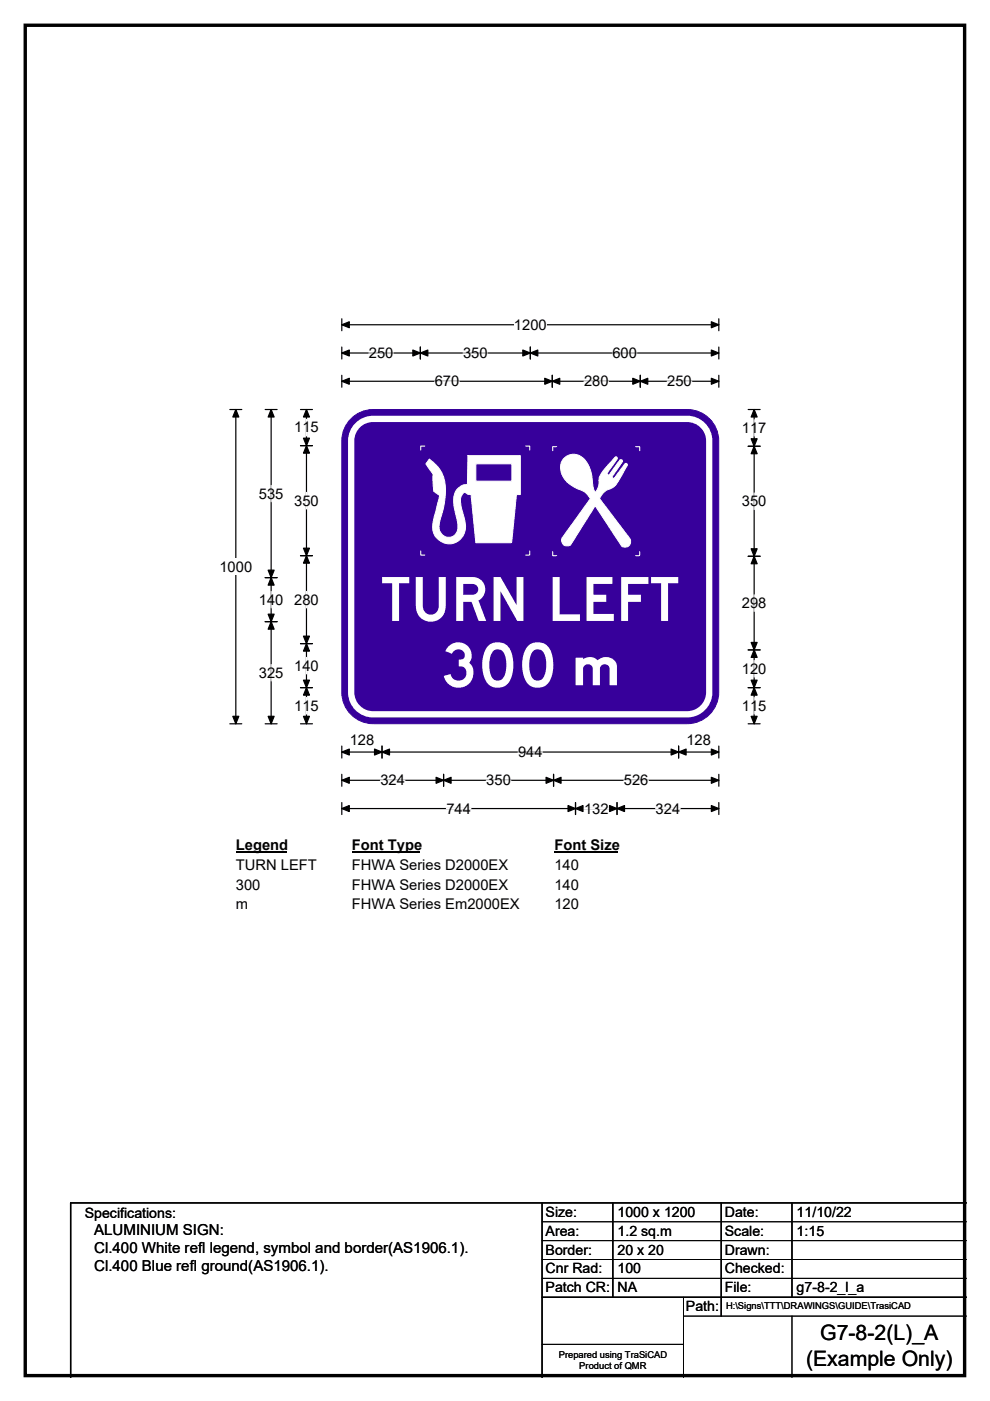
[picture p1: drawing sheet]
<svg xmlns="http://www.w3.org/2000/svg" width="210mm" height="297mm" viewBox="0 0 210 297" stroke-linecap="round" stroke-linejoin="round" font-family="sans-serif">
<path d="M5.4 5.4h199.2v286.3h-199.2z" fill="none" stroke="#000" stroke-width=".72"/>
<path d="M72.5 68.9h80M72.5 67.6v2.5M152.5 67.6v2.5" fill="none" stroke="#000" stroke-width=".25"/>
<path d="M72.5 68.9l1.6-.7v1.3zM150.9 68.2l1.6 .7-1.6 .6z" fill="#000" stroke="#000" stroke-width=".25"/>
<path d="M109 67.1h7v3.5h-7z" fill="#fff"/>
<g fill="none" stroke="#000" stroke-width=".25">
<path d="M72.5 74.8h80M72.5 73.6v2.5M72.5 79.6v2.5M89.2 73.6v2.5M112.5 73.6v2.5M117.1 79.6v2.5M135.8 79.6v2.5M152.5 73.6v2.5M152.5 79.6v2.5M48.7 86.8h2.6M50 86.8v66.7M72.5 80.8h80"/>
<path d="M48.7 153.5h2.6M72.5 158.2v2.5M72.5 159.4h80M81 158.2v2.5M143.9 158.2v2.5M152.5 158.2v2.5M72.5 164.2v2.5M72.5 170.2v2.5M72.5 165.4h80M72.5 171.4h80M94.1 164.2v2.5M117.4 164.2v2.5"/>
<path d="M122.1 170.2v2.5M130.9 170.2v2.5M152.5 164.2v2.5M152.5 170.2v2.5"/>
</g>
<g fill="#000" stroke="#000" stroke-width=".25">
<path d="M72.5 74.8l1.6-.6v1.3zM89.2 74.8l1.5-.6v1.3zM87.6 74.2l1.6 .6-1.6 .7zM110.9 74.2l1.6 .6-1.6 .7zM112.5 74.8l1.6-.6v1.3zM150.9 74.2l1.6 .6-1.6 .7zM50 86.8l.7 1.6h-1.3zM72.5 80.8l1.6-.6v1.3zM117.1 80.8l1.6-.6v1.3zM115.5 80.2l1.6 .6-1.6 .7zM134.2 80.2l1.6 .6-1.6 .7zM135.8 80.8l1.6-.6v1.3z"/>
<path d="M150.9 80.2l1.6 .6-1.6 .7zM49.4 151.9h1.3l-.7 1.6zM72.5 159.4l1.6-.6v1.3zM81 159.4l1.6-.6v1.3zM79.4 158.8l1.6 .6-1.6 .7zM142.3 158.8l1.6 .6-1.6 .7zM143.9 159.4l1.6-.6v1.3zM150.9 158.8l1.6 .6-1.6 .7zM72.5 165.4l1.6-.6v1.3zM72.5 171.4l1.6-.6v1.3zM94.1 165.4l1.6-.6v1.3zM92.5 164.8l1.6 .6-1.6 .7z"/>
<path d="M115.8 164.8l1.6 .6-1.6 .7zM117.4 165.4l1.6-.6v1.3zM122.1 171.4l1.6-.6v1.3zM120.5 170.8l1.6 .6-1.6 .7zM129.3 170.8l1.6 .6-1.6 .7zM130.9 171.4l1.6-.6v1.3zM150.9 164.8l1.6 .6-1.6 .7zM150.9 170.8l1.6 .6-1.6 .7z"/>
</g>
<g fill="none" stroke="#fff" stroke-width=".25">
<path d="M78.2 74.8h5.2M98.2 74.8h5.2M129.9 74.8h5.2M92.2 80.8h5.2M123.9 80.8h5.2M141.5 80.8h5.2M109.9 159.4h5.2M80.7 165.4h5.2M94.7 171.4h5.2M103.1 165.4h5.3M123.9 171.4h5.2M132.3 165.4h5.2"/>
<path d="M139.1 171.4h5.2"/>
</g>
<path d="M46.5 118.4h7v3.5h-7z" fill="#fff"/>
<g fill="none" stroke="#000" stroke-width=".25">
<path d="M56.2 86.8h2.6M57.5 86.8v66.7M63.7 86.8h2.6M63.7 94.5h2.6M65 86.8v66.7M158.7 86.8h2.5M158.7 94.6h2.5M160 86.8v66.7M63.7 117.8h2.6M158.7 117.9h2.5M56.2 122.5h2.6M56.2 131.8h2.6"/>
<path d="M63.7 136.5h2.6M158.7 137.8h2.5M56.2 153.5h2.6M63.7 153.5h2.6M63.7 145.8h2.6M158.7 153.5h2.5M158.7 145.8h2.5"/>
</g>
<g fill="#000" stroke="#000" stroke-width=".25">
<path d="M57.5 86.8l.6 1.6h-1.2zM65 94.5l.6 1.6h-1.2zM65 86.8l.6 1.6h-1.2zM64.4 92.9h1.2l-.6 1.6zM160 94.6l.6 1.6h-1.3zM160 86.8l.6 1.6h-1.3zM159.3 93h1.3l-.6 1.6zM64.4 116.2h1.2l-.6 1.6zM65 117.8l.6 1.6h-1.2zM159.3 116.4h1.3l-.6 1.5zM160 117.9l.6 1.6h-1.3zM57.5 122.5l.6 1.6h-1.2z"/>
<path d="M56.9 130.2h1.2l-.6 1.6zM56.9 120.9h1.2l-.6 1.6zM57.5 131.8l.6 1.6h-1.2zM64.4 134.9h1.2l-.6 1.6zM65 136.5l.6 1.5h-1.2zM159.3 136.2h1.3l-.6 1.6zM160 137.8l.6 1.6h-1.3zM56.9 151.9h1.2l-.6 1.6zM64.4 144.2h1.2l-.6 1.6zM65 145.8l.6 1.6h-1.2zM64.4 151.9h1.2l-.6 1.6zM159.3 144.2h1.3l-.6 1.6z"/>
<path d="M160 145.8l.6 1.6h-1.3zM159.3 151.9h1.3l-.6 1.6z"/>
</g>
<g fill="none" stroke="#fff" stroke-width=".25">
<path d="M65 88.9v3.5M160 89v3.5M57.5 102.9v3.5M65 104.4v3.5M160 104.5v3.5M57.5 125.4v3.5M65 125.4v3.5M65 139.4v3.5M160 126.1v3.5M57.5 140.9v3.5M65 147.9v3.5M160 140v3.6"/>
<path d="M160 147.9v3.5"/>
</g>
<path d="M50 177.4h10.8v3.5h-10.8z" fill="#fff"/>
<path d="M50 180.7h10.8" fill="none" stroke="#000" stroke-width=".32"/>
<path d="M74.6 177.4h14.4v3.5h-14.4z" fill="#fff"/>
<path d="M74.6 180.7h14.4" fill="none" stroke="#000" stroke-width=".32"/>
<path d="M117.6 177.4h13.5v3.5h-13.5z" fill="#fff"/>
<path d="M117.6 180.7h13.5" fill="none" stroke="#000" stroke-width=".32"/>
<g fill="#fff">
<path d="M50 181.6h17.1v3.5h-17.1z"/>
<path d="M74.6 181.6h33.1v3.5h-33.1z"/>
<path d="M117.6 181.6h5.2v3.5h-5.2z"/>
<path d="M50 185.8h5.2v3.5h-5.2z"/>
<path d="M74.6 185.8h33.1v3.5h-33.1z"/>
<path d="M117.6 185.8h5.2v3.5h-5.2z"/>
<path d="M50 190h2.6v3.5h-2.6z"/>
<path d="M74.6 190h35.5v3.5h-35.5z"/>
<path d="M117.6 190h5.2v3.5h-5.2z"/>
</g>
<path d="M74.8 88.5a6.6 6.6 0 0 1 4.3-1.7h66.7a6.7 6.7 0 0 1 6.6 6.7v53.3a6.7 6.7 0 0 1-6.6 6.6h-66.7a6.7 6.7 0 0 1-6.6-6.6v-53.3a6.6 6.6 0 0 1 2.3-5z" fill-rule="evenodd" fill="#37009b" stroke="#37009b" stroke-width=".21"/>
<path d="M75.6 90.5a4.6 4.6 0 0 1 3.5-1.7h66.7a4.7 4.7 0 0 1 4.6 4.7v53.3a4.7 4.7 0 0 1-4.6 4.6h-66.7a4.7 4.7 0 0 1-4.6-4.6v-53.3a4.6 4.6 0 0 1 1.1-3z" fill="none" stroke="#fff" stroke-width="1.3"/>
<path d="M91.1 97.3a7.7 7.7 0 0 1 3.3 7.9l-.4 2.6-.4 1.7a3.4 3.4 0 0 0 .4 4 2.06 2.06 0 0 0 2.4 0 2.06 2.06 0 0 0 .7-2.3l-.8-3.7-.1-1.6a3 3 0 0 1 2.9-3.2l.2-6.1h11.1v8.3h-.9l-1 10.2h-7.6l-1-10.3h-.6l-.7-.4-.5 .4-.4 1 .2 1.8 .6 2.3a3.8 3.8 0 0 1-3.4 5.4 3.7 3.7 0 0 1-3.2-5l1.4-5.2-1.3-.9-.2-3.7-1.5-2.2zM100.9 98.3v3.7h7.7v-3.7z" fill-rule="evenodd" fill="#fff"/>
<path d="M90.1 94.6h-.9v.8M91.1 97.3a7.7 7.7 0 0 1 3.3 7.9l-.4 2.6-.4 1.7a3.4 3.4 0 0 0 .4 4 2.06 2.06 0 0 0 2.4 0 2.06 2.06 0 0 0 .7-2.3l-.8-3.7-.1-1.6a3 3 0 0 1 2.9-3.2l.2-6.1h11.1v8.3h-.9l-1 10.2h-7.6l-1-10.3h-.6l-.7-.4-.5 .4-.4 1 .2 1.8 .6 2.3a3.8 3.8 0 0 1-3.4 5.4 3.7 3.7 0 0 1-3.2-5l1.4-5.2-1.3-.9-.2-3.7-1.5-2.2zM100.9 98.3h7.7v3.7h-7.7zM111.5 94.6h.9v.8M89.2 116.8v.9h.9M112.4 116.8v.9h-.9" fill="none" stroke="#fff" stroke-width=".21"/>
<path d="M119.6 97.2a3 3 0 0 1 4.9 1l.8 1.9 .6 3.4 .4 .9 .6-1.1 .2-1.1a2.97 2.97 0 0 1 1-2.6l2.4-2.7 .4 .1v.3l-2.1 3 .1 .4a.65 .65 0 0 0 .7-.6l1.9-2.6h.4l.1 .4-2.2 3.3 .2 .2h.3l2.3-3.1h.3l.2 .3-1.3 2.3a4.9 4.9 0 0 1-3.4 3.2l-.7 .7-.6 .9 6.5 8.5 .2 .4-.1 .6-.3 .5-.3 .2-.7 .1-.6-.3-5.6-8.5-5.2 8.3-.9 .2-.6-.2-.4-.9 .1-.6 6-8.3-1-1.2-1.5-.8a5.1 5.1 0 0 1-3.7-5.4z" fill-rule="evenodd" fill="#fff"/>
<path d="M118.1 94.7h-.9v.9M119.6 97.2a3 3 0 0 1 4.9 1l.8 1.9 .6 3.4 .4 .9 .6-1.1 .2-1.1a2.97 2.97 0 0 1 1-2.6l2.4-2.7 .4 .1v.3l-2.1 3 .1 .4a.65 .65 0 0 0 .7-.6l1.9-2.6h.4l.1 .4-2.2 3.3 .2 .2h.3l2.3-3.1h.3l.2 .3-1.3 2.3a4.9 4.9 0 0 1-3.4 3.2l-.7 .7-.6 .9 6.5 8.5 .2 .4-.1 .6-.3 .5-.3 .2-.7 .1-.6-.3-5.6-8.5-5.2 8.3-.9 .2-.6-.2-.4-.9 .1-.6 6-8.3-1-1.2-1.5-.8a5.1 5.1 0 0 1-3.7-5.4zM134.8 94.7h.9v.9M117.2 116.9v.9h.9M135.7 116.9v.9h-.9" fill="none" stroke="#fff" stroke-width=".21"/>
<path d="M115 255v37M130 255v20M153 255v24M168 255v20M205 255h-190v37M115 275h90" fill="none" stroke="#000" stroke-width=".3"/>
<path d="M115 259h90M115 263h90M115 267h90M115 271h90M145 279h60M145 275v17M168 279v13M115 285h30" fill="none" stroke="#000" stroke-width=".21"/>
<g font-size="12.9" fill="#fff">
<text x="80.8" y="131.7">TURN LEFT</text>
<text x="92.4" y="145.6">300</text>
</g>
<text font-size="11.1" fill="#fff" x="120.5" y="145.3">m</text>
<g font-size="4.5">
<text x="174" y="284.2">G7-8-2(L)_A</text>
<text x="171" y="289.6">(Example Only)</text>
</g>
<g font-size="3.2">
<text x="20" y="261.9">ALUMINIUM SIGN:</text>
<text x="20" y="265.7">Cl.400 White refl legend, symbol and border(AS1906.1).</text>
<text x="20" y="269.6">Cl.400 Blue refl ground(AS1906.1).</text>
</g>
<g font-size="3.1">
<text x="109" y="69.9">1200</text>
<text x="78.2" y="75.9">250</text>
<text x="98.2" y="75.9">350</text>
<text x="129.9" y="75.9">600</text>
<text x="92.2" y="81.9">670</text>
<text x="123.9" y="81.9">280</text>
<text x="141.5" y="81.9">250</text>
<text x="62.4" y="91.7">115</text>
<text x="157.4" y="91.8">117</text>
<text x="54.9" y="105.7">535</text>
<text x="62.4" y="107.2">350</text>
<text x="157.4" y="107.3">350</text>
<text x="46.5" y="121.2">1000</text>
<text x="54.9" y="128.2">140</text>
<text x="62.4" y="128.2">280</text>
<text x="157.4" y="128.9">298</text>
<text x="54.9" y="143.7">325</text>
<text x="62.4" y="142.2">140</text>
<text x="157.4" y="142.8">120</text>
<text x="62.4" y="150.7">115</text>
<text x="157.4" y="150.7">115</text>
<text x="74.2" y="158.1">128</text>
<text x="109.9" y="160.5">944</text>
<text x="145.6" y="158.1">128</text>
<text x="80.7" y="166.5">324</text>
<text x="103.1" y="166.5">350</text>
<text x="132.3" y="166.5">526</text>
<text x="94.7" y="172.5">744</text>
<text x="123.9" y="172.5">132</text>
<text x="139.1" y="172.5">324</text>
<text x="50" y="180.2">Legend</text>
<text x="50" y="184.4">TURN LEFT</text>
<text x="74.6" y="180.2">Font Type</text>
<text x="74.6" y="184.4">FHWA Series D2000EX</text>
<text x="117.6" y="180.2">Font Size</text>
<text x="117.6" y="184.4">140</text>
<text x="50" y="188.6">300</text>
<text x="74.6" y="188.6">FHWA Series D2000EX</text>
<text x="117.6" y="188.6">140</text>
<text x="50" y="192.8">m</text>
<text x="74.6" y="192.8">FHWA Series Em2000EX</text>
<text x="117.6" y="192.8">120</text>
</g>
<g font-size="3">
<text x="115.7" y="258">Size:</text>
<text x="131" y="258">1000 x 1200</text>
<text x="153.7" y="258">Date:</text>
<text x="169" y="258">11/10/22</text>
<text x="18" y="258.2">Specifications:</text>
<text x="115.7" y="262">Area:</text>
<text x="131" y="262">1.2 sq.m</text>
<text x="153.7" y="262">Scale:</text>
<text x="169" y="262">1:15</text>
<text x="115.7" y="266">Border:</text>
<text x="115.7" y="270">Cnr Rad:</text>
<text x="131" y="266">20 x 20</text>
<text x="131" y="270">100</text>
<text x="153.7" y="266">Drawn:</text>
<text x="153.7" y="270">Checked:</text>
<text x="115.7" y="274">Patch CR:</text>
<text x="131" y="274">NA</text>
<text x="153.7" y="274">File:</text>
<text x="169" y="274">g7-8-2_l_a</text>
<text x="145.5" y="278">Path:</text>
</g>
<g font-size="2">
<text x="154" y="277.6">H:\Signs\TTT\DRAWINGS\GUIDE\TrasiCAD</text>
<text x="118.5" y="287.8">Prepared using TraSiCAD</text>
<text x="122.9" y="290.2">Product of QMR</text>
</g>
</svg>
